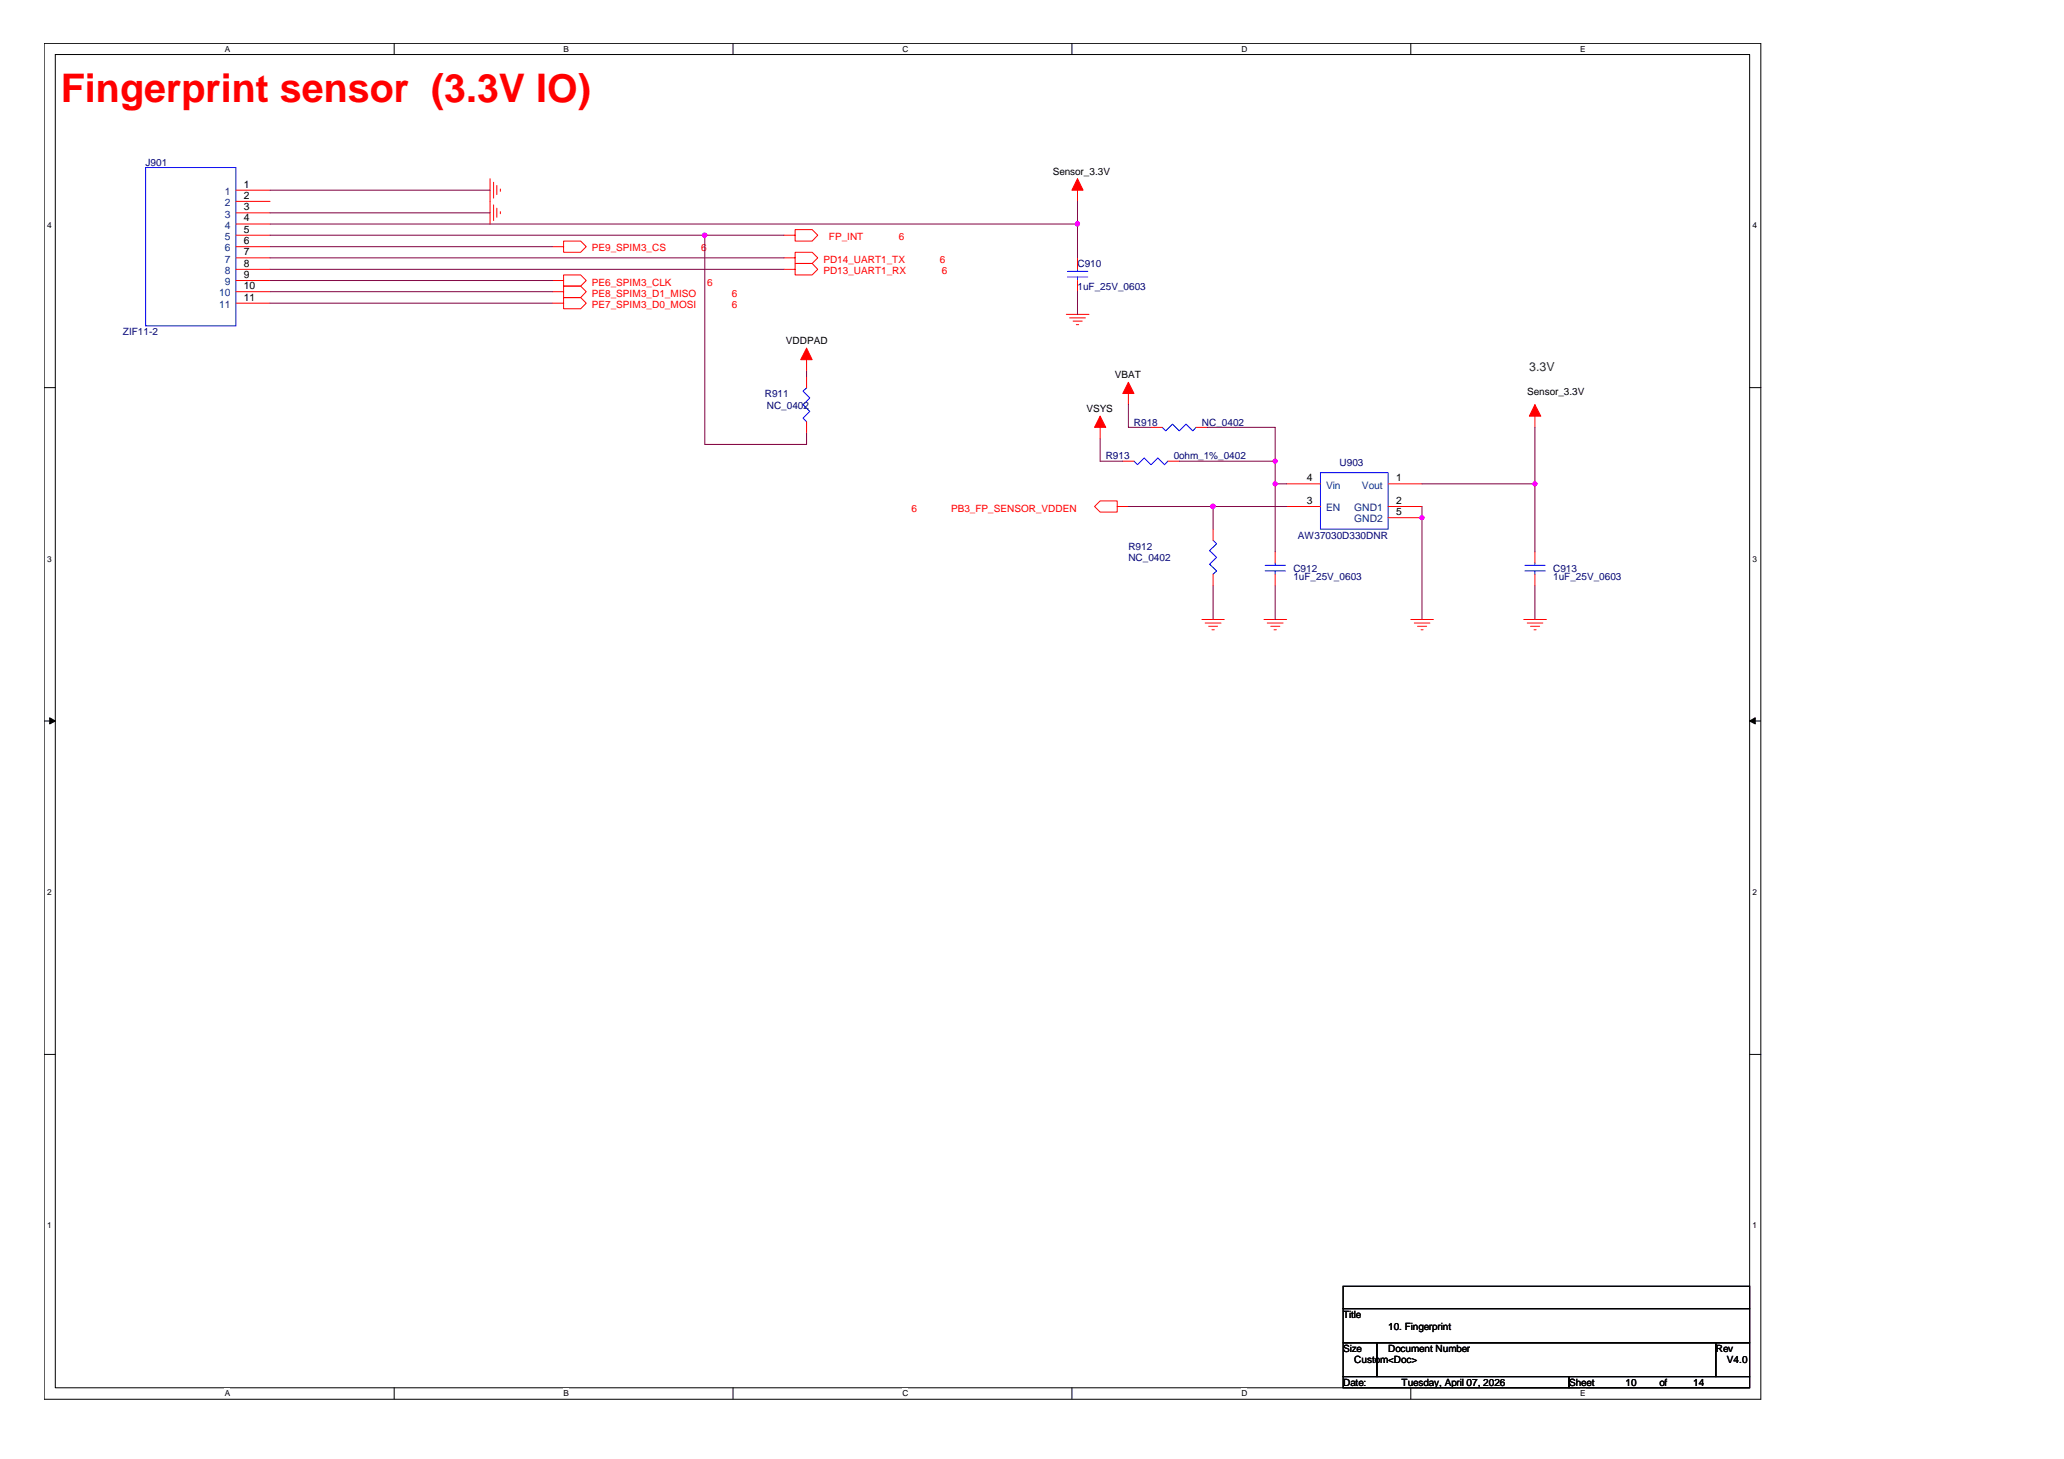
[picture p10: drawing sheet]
<svg xmlns="http://www.w3.org/2000/svg" width="297mm" height="210mm" viewBox="0 0 297 210" stroke-linecap="round" stroke-linejoin="round" font-family="sans-serif">
<path d="M6.3 6.2h247.1v195.1h-247zM8 7.8h243.8v191.9h-243.8z" fill="none" stroke="#000" stroke-width=".14"/>
<g fill="#fff">
<path d="M32.3 6.4h.8v1.3h-.8z"/>
<path d="M32.3 199.8h.8v1.3h-.8z"/>
</g>
<path d="M56.7 6.2v1.6M56.7 199.7v1.6" fill="none" stroke="#000" stroke-width=".14"/>
<g fill="#fff">
<path d="M81.1 6.4h.7v1.3h-.7z"/>
<path d="M81.1 199.8h.7v1.3h-.7z"/>
</g>
<path d="M105.5 6.2v1.6M105.5 199.7v1.6" fill="none" stroke="#000" stroke-width=".14"/>
<g fill="#fff">
<path d="M129.9 6.4h.8v1.3h-.8z"/>
<path d="M129.9 199.8h.8v1.3h-.8z"/>
</g>
<path d="M154.3 6.2v1.6M154.3 199.7v1.6" fill="none" stroke="#000" stroke-width=".14"/>
<g fill="#fff">
<path d="M178.6 6.4h.9v1.3h-.9z"/>
<path d="M178.6 199.8h.9v1.3h-.9z"/>
</g>
<path d="M203 6.2v1.6M203 199.7v1.6" fill="none" stroke="#000" stroke-width=".14"/>
<g fill="#fff">
<path d="M227.4 6.4h.7v1.3h-.7z"/>
<path d="M227.4 199.8h.7v1.3h-.7z"/>
<path d="M6.8 31.8h.6v1.3h-.6z"/>
<path d="M252.2 31.8h.6v1.3h-.6z"/>
<path d="M6.8 79.7h.6v1.3h-.6z"/>
<path d="M252.2 79.7h.6v1.3h-.6z"/>
</g>
<path d="M6.3 55.8h1.7M251.8 55.8h1.6" fill="none" stroke="#000" stroke-width=".14"/>
<g fill="#fff">
<path d="M6.8 127.6h.6v1.4h-.6z"/>
<path d="M252.2 127.6h.6v1.4h-.6z"/>
</g>
<path d="M6.3 103.7h1.7M251.8 103.7h1.6" fill="none" stroke="#000" stroke-width=".14"/>
<path d="M7.2 103.3l.8 .4-.8 .5zM251.8 103.7l.8-.4v.9z" fill="#000" stroke="#000" stroke-width=".14"/>
<g fill="#fff">
<path d="M6.8 175.6h.6v1.4h-.6z"/>
<path d="M252.2 175.6h.6v1.4h-.6z"/>
</g>
<path d="M6.3 151.7h1.7M251.8 151.7h1.6M193.3 185.1h58.5v3.2h-58.5zM193.3 188.3h58.5v4.9h-58.5zM193.3 193.2h4.9v4.8h-4.9zM193.3 198h32.5v1.7h-32.5zM198.2 193.2h48.7v4.8h-48.7zM225.8 198h26v1.7h-26zM246.9 193.2h4.9v4.8h-4.9z" fill="none" stroke="#000" stroke-width=".14"/>
<g fill="none" stroke="#f00" stroke-width=".14">
<path d="M34 27.4h4.9M34 29h4.9M34 30.6h4.9M34 32.2h4.9M34 33.8h4.9M34 35.5h4.9M34 37.1h4.9M34 38.7h4.9M70.5 25.7v6.5M71 26.2v2.3M71 29.5v2.2M71.5 26.7v1.3"/>
<path d="M71.5 29.9v1.4M72 27.2v.3M72 30.5v.2M79.5 35.5h1.6v-.8h2.5l.8 .8-.8 .8h-2.5v-.8M112.8 37.1h1.6v-.8h2.5l.8 .8-.8 .8h-2.5v-.8M112.8 38.7h1.6v-.8h2.5l.8 .8-.8 .9h-2.5v-.9M112.8 33.8h1.6v-.8h2.5l.8 .8-.8 .9h-2.5v-.9M155.1 37.1v1.6M155.1 25.7v3.3M34 40.4h4.9M34 42h4.9M34 43.6h4.9"/>
<path d="M79.5 40.4h1.6v-.8h2.5l.8 .8-.8 .8h-2.5v-.8M79.5 42h1.6v-.8h2.5l.8 .8-.8 .8h-2.5v-.8M79.5 43.6h1.6v-.8h2.5l.8 .8-.8 .8h-2.5v-.8M116.1 54.2v1.6M116.1 50.1v3.3M153.5 45.2h3.2M153.9 45.7h2.3M154.4 46.2h1.3M154.9 46.7h.3M155.1 40.4v1.6M158.3 59.9v3.2M162.4 55v3.2"/>
<path d="M220.9 58.2v3.3M116.1 60.7v1.6M160.8 72.9v.8h-2.5l-.8-.8 .8-.8h2.5v.8h1.6M161.6 66.4h1.6M165.7 61.5h1.6M168.1 66.4h1.6M172.1 61.5h1.7M174.6 76.1v1.6M183.5 79.4v1.6M185.2 72.9h4.8M185.2 69.6h4.8M199.8 69.6h4.8"/>
<path d="M199.8 72.9h4.8M199.8 74.5h4.8M220.9 79.4v1.6M173 89.1h3.2M173.4 89.6h2.3M173.9 90.1h1.3M174.4 90.6h.4M174.6 82.6v1.7M181.9 89.1h3.3M182.4 89.6h2.3M182.9 90.1h1.3M183.3 90.6h.4"/>
<path d="M183.5 82.6v1.7M203 89.1h3.3M203.5 89.6h2.3M204 90.1h1.3M204.5 90.6h.3M219.3 89.1h3.2M219.8 89.6h2.2M220.3 90.1h1.3M220.8 90.6h.3M220.9 82.6v1.7"/>
</g>
<g fill="#f00" stroke="#f00" stroke-width=".14">
<path d="M116.1 50.1l.8 1.6h-1.7z"/>
<path d="M162.4 55l.8 1.6h-1.6z"/>
<path d="M155.1 25.7l.8 1.7h-1.6z"/>
<path d="M220.9 58.2l.8 1.7h-1.6z"/>
<path d="M158.3 59.9l.8 1.6h-1.6z"/>
</g>
<g fill="none" stroke="#00f" stroke-width=".14">
<path d="M21 24.1h13v22.8h-13zM153.6 39.8h2.9M153.6 39h2.9M155.1 38.7v.3M155.1 39.8v.6M116.1 55.8l-.5 .5 .9 .9-.9 1 .9 1-.9 1 .5 .5M163.2 66.4l.5 .5 1-1 1 1 .9-1 1 1 .5-.5M167.3 61.5l.5 .5 .9-1 1 1 1-1 1 1 .4-.5M174.6 77.7l.5 .5-1 1 1 1-1 1 1 .9-.5 .5M190 68h9.8v8.1h-9.8zM182.1 82.1h2.9M182.1 81.3h2.9"/>
<path d="M183.5 81v.3M183.5 82.1v.5M219.5 82.1h2.9M219.5 81.3h2.9M220.9 81v.3M220.9 82.1v.5"/>
</g>
<g fill="none" stroke="#800040" stroke-width=".14">
<path d="M38.9 27.4h31.6M38.9 30.6h31.6M38.9 33.8h62.5M38.9 32.2h116.2M38.9 35.5h40.6M38.9 38.7h73.9M38.9 37.1h73.9M101.4 33.8v30.1h14.7v-1.6M101.4 33.8h11.4M155.1 32.2v4.9M155.1 29v3.2M38.9 40.4h40.6"/>
<path d="M38.9 42h40.6M38.9 43.6h40.6M116.1 53.4v.8M155.1 42v3.2M162.4 58.2v3.3h3.3M158.3 63.1v3.3h3.3M162.4 72.9h12.2M169.7 66.4h13.8v3.2M173.8 61.5h9.7v4.9M174.6 72.9h10.6M174.6 72.9v3.2M183.5 69.6h1.7"/>
<path d="M183.5 69.6v9.8M204.6 69.6h16.3M204.6 72.9v16.2M220.9 69.6v9.8M220.9 61.5v8.1M174.6 84.3v4.8M183.5 84.3v4.8M220.9 84.3v4.8"/>
</g>
<g fill="#f0f" stroke="#f0f" stroke-width=".14">
<circle cx="155.1" cy="32.2" r=".31"/>
<circle cx="183.5" cy="66.3" r=".3"/>
<circle cx="174.6" cy="72.8" r=".32"/>
<circle cx="220.9" cy="69.6" r=".3"/>
<circle cx="204.6" cy="74.5" r=".3"/>
<circle cx="101.4" cy="33.8" r=".31"/>
<circle cx="183.5" cy="69.6" r=".3"/>
</g>
<text font-size="5.7" fill="#f00" x="8.8" y="14.7">Fingerprint sensor (3.3V IO)</text>
<text font-size="1.8" fill="#008000" x="220.1" y="53.4">3.3V</text>
<g font-size="1.5" fill="#004080">
<text x="32.3" y="28">1</text>
<text x="32.3" y="29.6">2</text>
<text x="32.3" y="31.3">3</text>
<text x="32.3" y="32.9">4</text>
<text x="32.3" y="34.5">5</text>
<text x="32.3" y="36.2">6</text>
<text x="32.3" y="37.8">7</text>
<text x="32.3" y="39.4">8</text>
<text x="32.3" y="41">9</text>
<text x="31.5" y="42.6">10</text>
<text x="31.5" y="44.3">11</text>
<text x="190.8" y="70.3">Vin</text>
<text x="196" y="70.3">Vout</text>
<text x="190.8" y="73.5">EN</text>
<text x="194.9" y="73.5">GND1</text>
<text x="194.9" y="75.2">GND2</text>
</g>
<g font-size="1.5">
<text x="35.1" y="27">1</text>
<text x="35.1" y="28.6">2</text>
<text x="35.1" y="30.2">3</text>
<text x="35.1" y="31.8">4</text>
<text x="35.1" y="33.5">5</text>
<text x="35.1" y="35.1">6</text>
<text x="35.1" y="36.7">7</text>
<text x="35.1" y="38.4">8</text>
<text x="35.1" y="40">9</text>
<text x="35.1" y="41.6">10</text>
<text x="35.1" y="43.2">11</text>
<text x="188.1" y="69.2">4</text>
<text x="200.9" y="69.2">1</text>
<text x="188.1" y="72.5">3</text>
<text x="200.9" y="72.5">2</text>
<text x="200.9" y="74.1">5</text>
</g>
<g font-size="1.4" fill="#000080">
<text x="21" y="23.8">J901</text>
<text x="155.1" y="38.5">C910</text>
<text x="155.1" y="41.7">1uF_25V_0603</text>
<text x="17.7" y="48.2">ZIF11-2</text>
<text x="110.1" y="57.2">R911</text>
<text x="110.4" y="58.8">NC_0402</text>
<text x="163.2" y="61.2">R918</text>
<text x="173" y="61.2">NC_0402</text>
<text x="159.1" y="66.1">R913</text>
<text x="168.9" y="66.1">0ohm_1%_0402</text>
<text x="192.8" y="67.1">U903</text>
<text x="186.8" y="77.5">AW37030D330DNR</text>
<text x="162.4" y="79.1">R912</text>
<text x="162.4" y="80.7">NC_0402</text>
<text x="186.1" y="82.4">C912</text>
<text x="186.1" y="83.5">1uF_25V_0603</text>
<text x="223.5" y="82.4">C913</text>
<text x="223.5" y="83.5">1uF_25V_0603</text>
</g>
<g font-size="1.4">
<text x="151.5" y="25.1">Sensor_3.3V</text>
<text x="113.1" y="49.5">VDDPAD</text>
<text x="156.4" y="59.3">VSYS</text>
<text x="160.4" y="54.4">VBAT</text>
<text x="219.8" y="56.8">Sensor_3.3V</text>
<text x="193.3" y="189.6">Title</text>
<text x="199.8" y="191.3">10. Fingerprint</text>
<text x="193.3" y="194.5">Size</text>
<text x="194.9" y="196.1">Custom&lt;Doc&gt;</text>
<text x="199.8" y="194.5">Document Number</text>
<text x="246.9" y="194.5">Rev</text>
<text x="248.5" y="196.1">V4.0</text>
<text x="193.3" y="199.4">Date:</text>
<text x="201.7" y="199.4">Tuesday, April 07, 2026</text>
<text x="225.8" y="199.4">Sheet</text>
<text x="233.9" y="199.4">10</text>
<text x="238.8" y="199.4">of</text>
<text x="243.7" y="199.4">14</text>
</g>
<g font-size="1.4" fill="#f00">
<text x="119.3" y="34.6">FP_INT</text>
<text x="129.4" y="34.6">6</text>
<text x="85.2" y="41.1">PE6_SPIM3_CLK</text>
<text x="85.2" y="36.2">PE9_SPIM3_CS</text>
<text x="100.9" y="36.2">6</text>
<text x="101.8" y="41.1">6</text>
<text x="118.5" y="37.8">PD14_UART1_TX</text>
<text x="118.5" y="39.4">PD13_UART1_RX</text>
<text x="135.3" y="37.8">6</text>
<text x="135.6" y="39.4">6</text>
<text x="85.2" y="42.7">PE8_SPIM3_D1_MISO</text>
<text x="85.2" y="44.3">PE7_SPIM3_D0_MOSI</text>
<text x="105.3" y="42.7">6</text>
<text x="105.3" y="44.3">6</text>
<text x="131.2" y="73.6">6</text>
<text x="136.9" y="73.6">PB3_FP_SENSOR_VDDEN</text>
</g>
<g font-size="1.2">
<text x="32.3" y="7.5">A</text>
<text x="81.1" y="7.5">B</text>
<text x="129.9" y="7.5">C</text>
<text x="178.6" y="7.5">D</text>
<text x="227.4" y="7.5">E</text>
<text x="6.8" y="32.9">4</text>
<text x="252.2" y="32.9">4</text>
<text x="6.8" y="80.8">3</text>
<text x="252.2" y="80.8">3</text>
<text x="6.8" y="128.7">2</text>
<text x="252.2" y="128.7">2</text>
<text x="6.8" y="176.7">1</text>
<text x="252.2" y="176.7">1</text>
<text x="32.3" y="200.9">A</text>
<text x="81.1" y="200.9">B</text>
<text x="129.9" y="200.9">C</text>
<text x="178.6" y="200.9">D</text>
<text x="227.4" y="200.9">E</text>
</g>
</svg>
